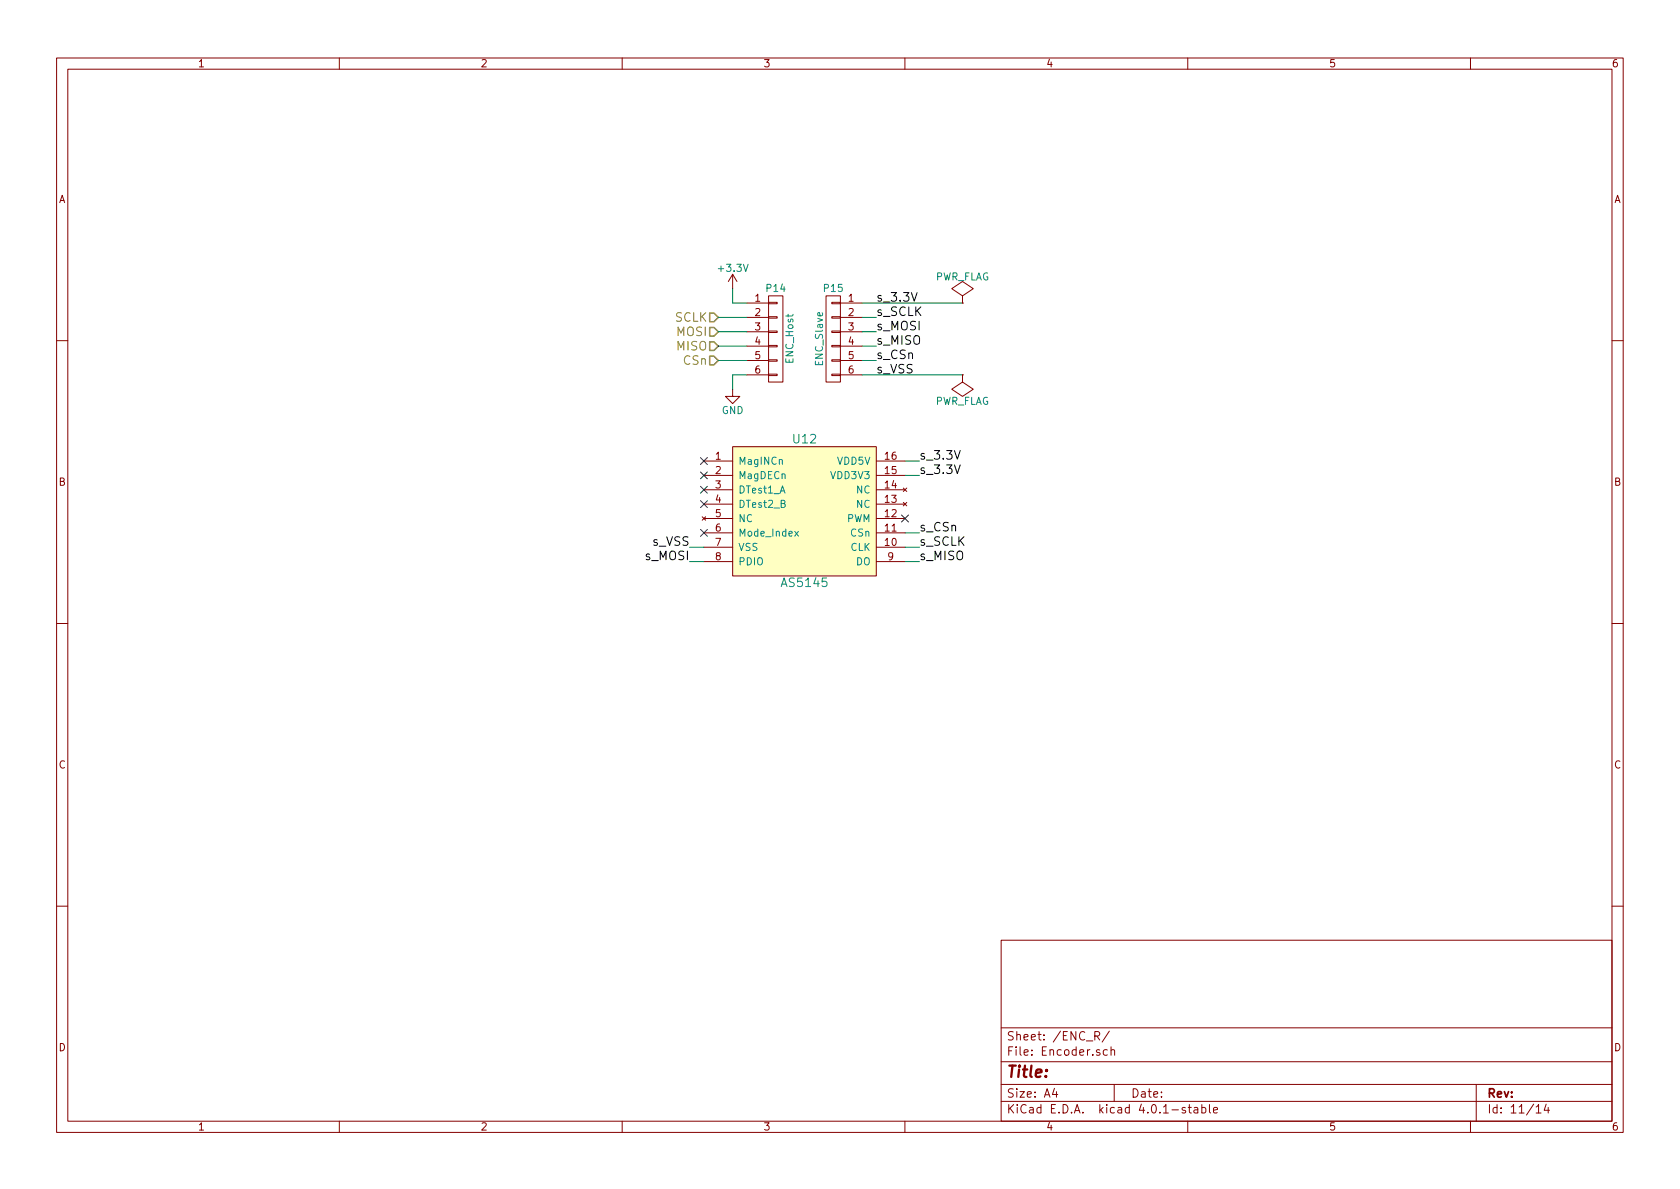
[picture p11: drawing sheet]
<svg xmlns="http://www.w3.org/2000/svg" width="297mm" height="210mm" viewBox="0 0 297 210" stroke-linecap="round" stroke-linejoin="round" font-family="sans-serif">
<g fill="none" stroke="#840000" stroke-width=".18">
<path d="M10 10.3h277v189.9h-277zM12 12.2h273v186.1h-273zM60 10.3v1.9M110 10.3v1.9M160 10.3v1.9M210 10.3v1.9M260 10.3v1.9M129.5 48.5l-.7 1.3M129.5 48.5v2.5M129.5 48.5l.8 1.3M132.1 53.6h3.8M132.1 56.1h3.8"/>
<path d="M132.1 58.7h3.8M135.9 58.5h1.5v.3h-1.5zM135.9 56h1.5v.3h-1.5zM135.9 53.5h1.5v.2h-1.5zM135.9 52.3h2.5v15.3h-2.5zM146 52.3h2.6v15.3h-2.6zM147.1 58.5h1.5v.3h-1.5zM147.1 56h1.5v.3h-1.5zM147.1 53.5h1.5v.2h-1.5zM148.6 53.6h3.8M148.6 56.1h3.8M148.6 58.7h3.8"/>
<path d="M170.2 53.6h.1M170.2 52.3l1.9-1.3-1.9-1.2-1.9 1.2 1.9 1.3v1.3M10 60.2h2M129.5 79h25.4v22.8h-25.4zM129.5 68.8v1.3h1.3l-1.3 1.3-1.2-1.3h1.2M132.1 61.2h3.8M132.1 63.7h3.8M132.1 66.3h3.8M135.9 66.2h1.5v.2h-1.5zM135.9 63.6h1.5v.3h-1.5zM135.9 61.1h1.5v.2h-1.5zM147.1 66.2h1.5v.2h-1.5z"/>
<path d="M147.1 63.6h1.5v.3h-1.5zM147.1 61.1h1.5v.2h-1.5zM148.6 61.2h3.8M148.6 63.7h3.8M148.6 66.3h3.8M170.2 66.3h.1M170.2 66.3v1.3l1.9 1.2-1.9 1.3-1.9-1.3 1.9-1.2M285 60.2h2M124.2 91.4l.6 .6M124.5 81.5h5M124.5 84.1h5M124.5 86.6h5"/>
<path d="M124.5 89.1h5M124.5 91.7h5M124.5 94.2h5M124.5 96.8h5M124.5 99.3h5M124.8 91.4l-.6 .6M154.9 81.5h5.1M154.9 84.1h5.1M154.9 86.6h5.1M154.9 89.1h5.1M154.9 91.7h5.1M154.9 94.2h5.1"/>
<path d="M154.9 96.8h5.1M154.9 99.3h5.1M159.7 88.8l.6 .7M159.7 86.3l.6 .6M160.3 88.8l-.6 .7M160.3 86.3l-.6 .6M10 110.3h2M285 110.3h2M10 160.2h2M177 166.3h108v32h-108zM285 160.2h2M60 198.3v1.9"/>
<path d="M110 198.3v1.9M160 198.3v1.9M177 194.8h108M177 191.8h108M177 187.8h108M177 181.8h108M186.4 192.5l-.3 1h.9M186.8 193v1M193.6 183.2l.7-.1 .1-.2v-.3l-.2-.2h-.6v1.5M193.9 183.2l.5 .7M195.8 185.7l-.4-.1-.3 .3v.6l.3 .1 .4-.1M196.1 182.3l-1.2 2"/>
<path d="M196.4 185.7l.2-.1 .4 .1 .1 .9M196.4 185.1v1.5M197 191.8v3M209.6 195.9a.37 .37 0 0 0-.6 .1l.1 .3 .5 .1 .1 .1-.3 .3-.4-.1M210 198.3v1.9M210.1 195.8h.5M210.3 195.3v1.3l.3 .2M211.2 195.9h.5l.1 .9M211.8 196.2l-.5 .1-.2 .2 .2 .3 .5-.1M212.5 195.9l.4-.1 .3 .3-.1 .6h-.6M212.5 195.3v1.5M213.8 195.3v1.3l.2 .2"/>
<path d="M214.6 196.3l.7-.1-.1-.3-.4-.1-.2 .2v.7h.6M260 198.3v1.9M261 191.8v6.5M271.6 195.8l.4-.5v1.5M271.6 196.8h.9M273.4 195.2l-.4 1.1h1M273.7 195.8v1"/>
</g>
<path d="M129.5 79h25.4v22.8h-25.4z" fill="#ffffc2" stroke="#ffffc2" stroke-width=".18"/>
<path d="M140.5 93.9l.7 .9M141.2 93.9l-.7 .9" fill="none" stroke="#008484" stroke-width=".18"/>
<path d="M123.9 80.9l1.2 1.2M123.9 83.5l1.2 1.2M123.9 86l1.2 1.2M123.9 88.5l1.2 1.3M123.9 93.6l1.2 1.2M125.1 80.9l-1.2 1.2M125.1 83.5l-1.2 1.2M125.1 86l-1.2 1.2M125.1 88.5l-1.2 1.3M125.1 93.6l-1.2 1.2M159.4 91.1l1.2 1.2M160.6 91.1l-1.2 1.2" fill="none" stroke="#000084" stroke-width=".18"/>
<g fill="none" stroke="#008400" stroke-width=".18">
<path d="M127 58.7h5.1M127 56.1h5.1M129.5 51v2.6h2.6M152.4 53.6h17.8M152.4 58.7h2.5M152.4 56.1h2.5M127 63.7h5.1M127 61.2h5.1M132.1 66.3h-2.6v2.5M152.4 66.3h17.8M152.4 63.7h2.5M152.4 61.2h2.5"/>
<path d="M121.9 96.8h2.6M121.9 99.3h2.6M160 81.5h2.6M160 96.8h2.6M160 99.3h2.6M160 94.2h2.6M160 84.1h2.6"/>
</g>
<path d="M125.5 55.4h.7l.8 .7-.8 .8h-.7zM125.5 57.9h.7l.8 .8-.8 .7h-.7zM125.5 60.4h.7l.8 .8-.8 .8h-.7zM125.5 63h.7l.8 .7-.8 .8h-.7z" fill="none" stroke="#848400" stroke-width=".25"/>
<text font-size="2.8" fill="#840000" x="178" y="190.5">Title:</text>
<g font-size="2.1">
<text x="154.9" y="53.3">s_3.3V</text>
<text x="154.9" y="58.4">s_MOSI</text>
<text x="154.9" y="55.9">s_SCLK</text>
<text x="154.9" y="61">s_MISO</text>
<text x="154.9" y="63.5">s_CSn</text>
<text x="154.9" y="66">s_VSS</text>
<text x="162.6" y="81.3">s_3.3V</text>
<text x="162.6" y="83.8">s_3.3V</text>
<text x="162.6" y="94">s_CSn</text>
<text x="114.1" y="99.1">s_MOSI</text>
<text x="115.3" y="96.5">s_VSS</text>
<text x="162.6" y="96.5">s_SCLK</text>
<text x="162.6" y="99.1">s_MISO</text>
</g>
<g font-size="2.1" fill="#848400">
<text x="119.3" y="56.9">SCLK</text>
<text x="119.6" y="59.4">MOSI</text>
<text x="119.6" y="62">MISO</text>
<text x="120.8" y="64.5">CSn</text>
</g>
<g font-size="2.1" fill="#008484">
<text x="140.3" y="78.4">U12</text>
<text x="138.4" y="103.8">AS5145</text>
</g>
<g font-size="2.1" fill="#840000">
<text x="178" y="184">Sheet: /ENC_R/</text>
<text x="178" y="186.7">File: Encoder.sch</text>
<text x="178" y="196.9">KiCad E.D.A. kicad 4.0.1-stable</text>
<text x="178" y="194.1">Size: A4</text>
<text x="200" y="194.1">Date:</text>
<text x="263" y="194.1">Rev:</text>
<text x="263" y="196.9">Id: 11/14</text>
</g>
<g font-size="1.8" fill="#840000">
<text x="35" y="11.9">1</text>
<text x="85" y="11.9">2</text>
<text x="135" y="11.9">3</text>
<text x="185" y="11.9">4</text>
<text x="235" y="11.9">5</text>
<text x="285" y="11.9">6</text>
<text x="10.4" y="35.9">A</text>
<text x="285.4" y="35.9">A</text>
<text x="133.5" y="53.3">1</text>
<text x="150" y="53.3">1</text>
<text x="133.5" y="55.9">2</text>
<text x="133.5" y="58.4">3</text>
<text x="150" y="55.9">2</text>
<text x="150" y="58.4">3</text>
<text x="133.5" y="61">4</text>
<text x="133.5" y="63.5">5</text>
<text x="150" y="61">4</text>
<text x="150" y="63.5">5</text>
<text x="133.5" y="66">6</text>
<text x="150" y="66">6</text>
<text x="126.5" y="81.3">1</text>
<text x="126.5" y="83.8">2</text>
<text x="156.5" y="83.8">15</text>
<text x="156.5" y="81.3">16</text>
<text x="10.4" y="85.9">B</text>
<text x="126.5" y="86.4">3</text>
<text x="126.5" y="88.9">4</text>
<text x="156.5" y="88.9">13</text>
<text x="156.5" y="86.4">14</text>
<text x="285.4" y="85.9">B</text>
<text x="126.5" y="91.4">5</text>
<text x="126.5" y="94">6</text>
<text x="156.5" y="94">11</text>
<text x="156.5" y="91.4">12</text>
<text x="126.5" y="96.5">7</text>
<text x="126.5" y="99.1">8</text>
<text x="156.5" y="96.5">10</text>
<text x="157" y="99.1">9</text>
<text x="10.4" y="135.9">C</text>
<text x="285.4" y="135.9">C</text>
<text x="10.4" y="185.9">D</text>
<text x="285.4" y="185.9">D</text>
<text x="35" y="199.9">1</text>
<text x="85" y="199.9">2</text>
<text x="135" y="199.9">3</text>
<text x="185" y="199.9">4</text>
<text x="235" y="199.9">5</text>
<text x="285" y="199.9">6</text>
</g>
<g font-size="1.8" fill="#008484">
<text x="127.2" y="48.1">+3.3V</text>
<text x="135.6" y="51.6">P14</text>
<text x="145.7" y="51.6">P15</text>
<text x="165.2" y="49.6">PWR_FLAG</text>
<text x="140.3" y="64.2" transform="rotate(-90 140.3 64.2)">ENC_Host</text>
<text x="145.5" y="64.6" transform="rotate(-90 145.5 64.6)">ENC_Slave</text>
<text x="165.2" y="71.6">PWR_FLAG</text>
<text x="127.6" y="73.2">GND</text>
<text x="130.6" y="82.2">MagINCn</text>
<text x="148" y="82.2">VDD5V</text>
<text x="130.6" y="84.7">MagDECn</text>
<text x="130.6" y="87.2">DTest1_A</text>
<text x="130.6" y="89.8">DTest2_B</text>
<text x="147" y="84.7">VDD3V3</text>
<text x="151.4" y="89.8">NC</text>
<text x="151.4" y="87.2">NC</text>
<text x="130.6" y="92.3">NC</text>
<text x="130.6" y="94.9">Mode_Index</text>
<text x="149.6" y="92.3">PWM</text>
<text x="150.4" y="94.9">CSn</text>
<text x="130.6" y="97.4">VSS</text>
<text x="130.6" y="99.9">PDIO</text>
<text x="150.3" y="97.4">CLK</text>
<text x="151.3" y="99.9">DO</text>
</g>
</svg>
